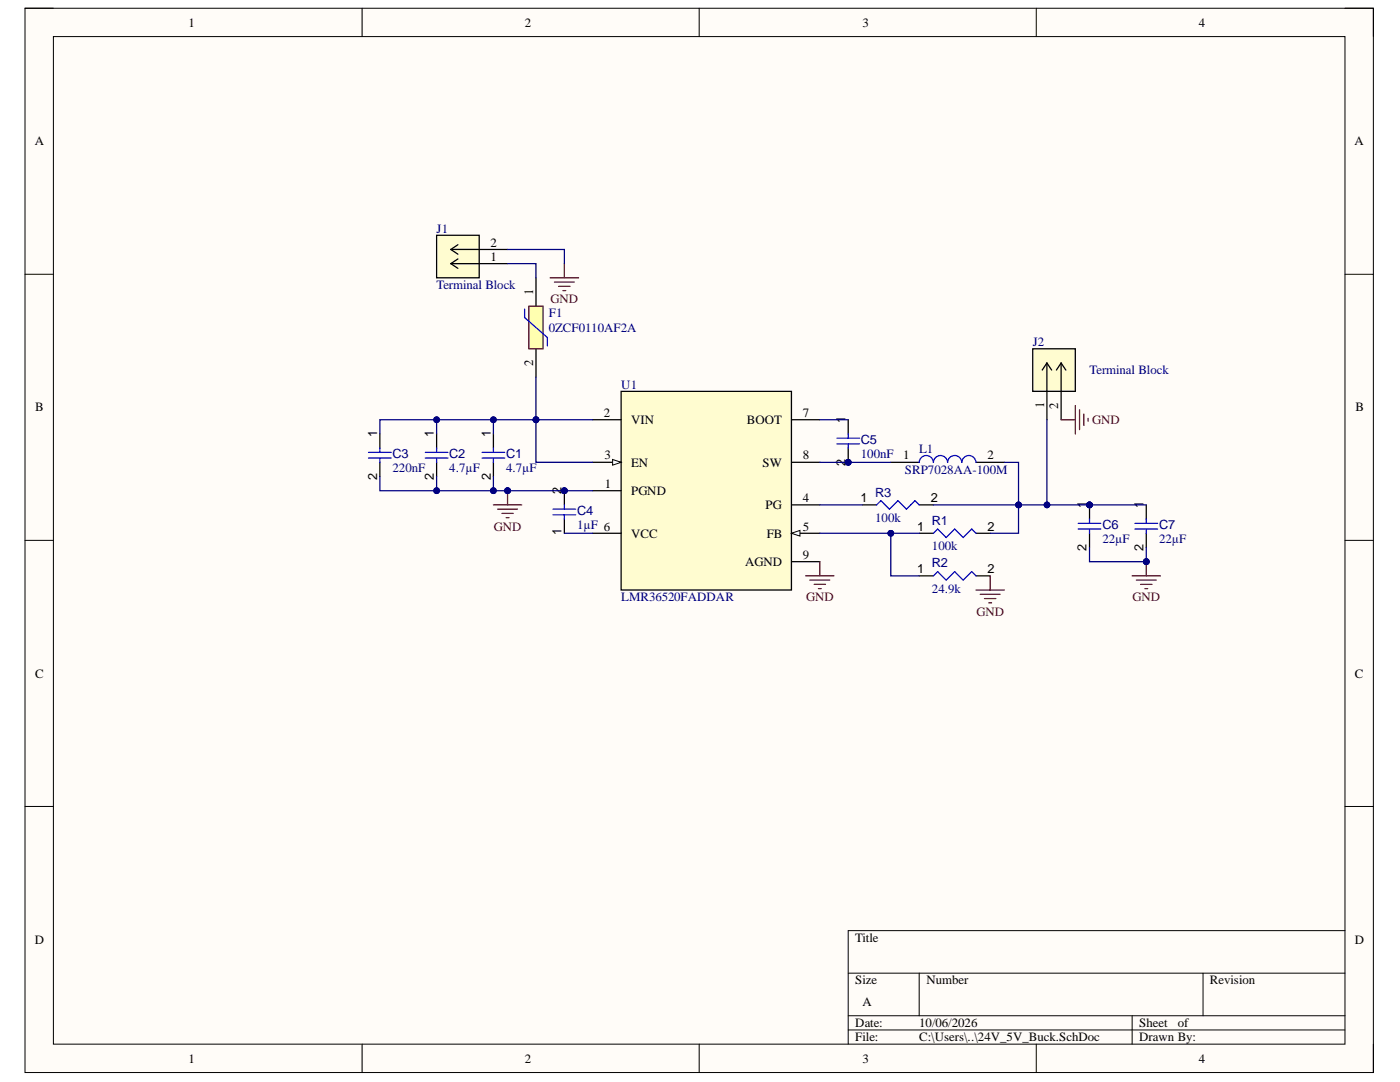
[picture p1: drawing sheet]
# Altium project 24V_5V_Buck_Wheel.PrjPcb
1 sheet, 15 parts. Net scope: global (net labels, ports and power ports of the same name join across sheets).
Board file: 24V_5V_Buck.PcbDoc

## Sheet 24V_5V_Buck.SchDoc
size A; SheetNumber: 1; SheetTotal: 1

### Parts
C1  value 4.7µF  [CAPC0603(1608)100_L]  (hidden comment: Capacitor 4.7µF +/-20% 10V 0603)
C2  value 4.7µF  [CAPC0603(1608)100_L]  (hidden comment: Capacitor 4.7µF +/-20% 10V 0603)
C3  value 220nF  [CAPC0402(1005)60_L]  (hidden comment: Capacitor 220nF +/-20% 10V 0402)
C4  value 1µF  [CAPC3216X180X20ML20]  (hidden comment: Capacitor 1 uF +/- 10% 25 V 1206)
C5  value 100nF  [CAPC2013X95X50LL10T25]  (hidden comment: Capacitor 100 nF +/-10% 50 V 0805)
C6  value 22µF  [CAPC0805(2012)145_L]  (hidden comment: Capacitor 22µF +/-40% 16V 0805)
C7  value 22µF  [CAPC0805(2012)145_L]  (hidden comment: Capacitor 22µF +/-40% 16V 0805)
F1  0ZCF0110AF2A  [FUSC7451X170N]
J1  Terminal Block  [CONN2_2710002_WRE]
J2  Terminal Block  [CONN2_2710002_WRE]
L1  SRP7028AA-100M  [INDPM7166X300N]
R1  value 100k  [RESC0402(1005)_L]  (hidden comment: Resistor 100K +/-1 % 0402 63 mW)
R2  value 24.9k  [RESC0402(1005)_L]  (hidden comment: Resistor 100K +/-1 % 0402 63 mW)
R3  value 100k  [RESC0402(1005)_L]  (hidden comment: Resistor 100K +/-1 % 0402 63 mW)
U1  LMR36520FADDAR  [DDA0008J]

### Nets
GND: C1.2 C2.2 C3.2 C4.2 C6.2 C7.2 J1.2 J2.2 R2.2 U1.1(PGND) U1.9(AGND)
NetC1_1: C1.1 C2.1 C3.1 F1.2 U1.2(VIN) U1.3(EN)
NetC4_1: C4.1 U1.6(VCC)
NetC5_1: C5.1 U1.7(BOOT)
NetC5_2: C5.2 L1.1 U1.8(SW)
NetC6_1: C6.1 C7.1 J2.1 L1.2 R1.2 R3.2
NetF1_1: F1.1 J1.1
NetR1_1: R1.1 R2.1 U1.5(FB)
NetR3_1: R3.1 U1.4(PG)
